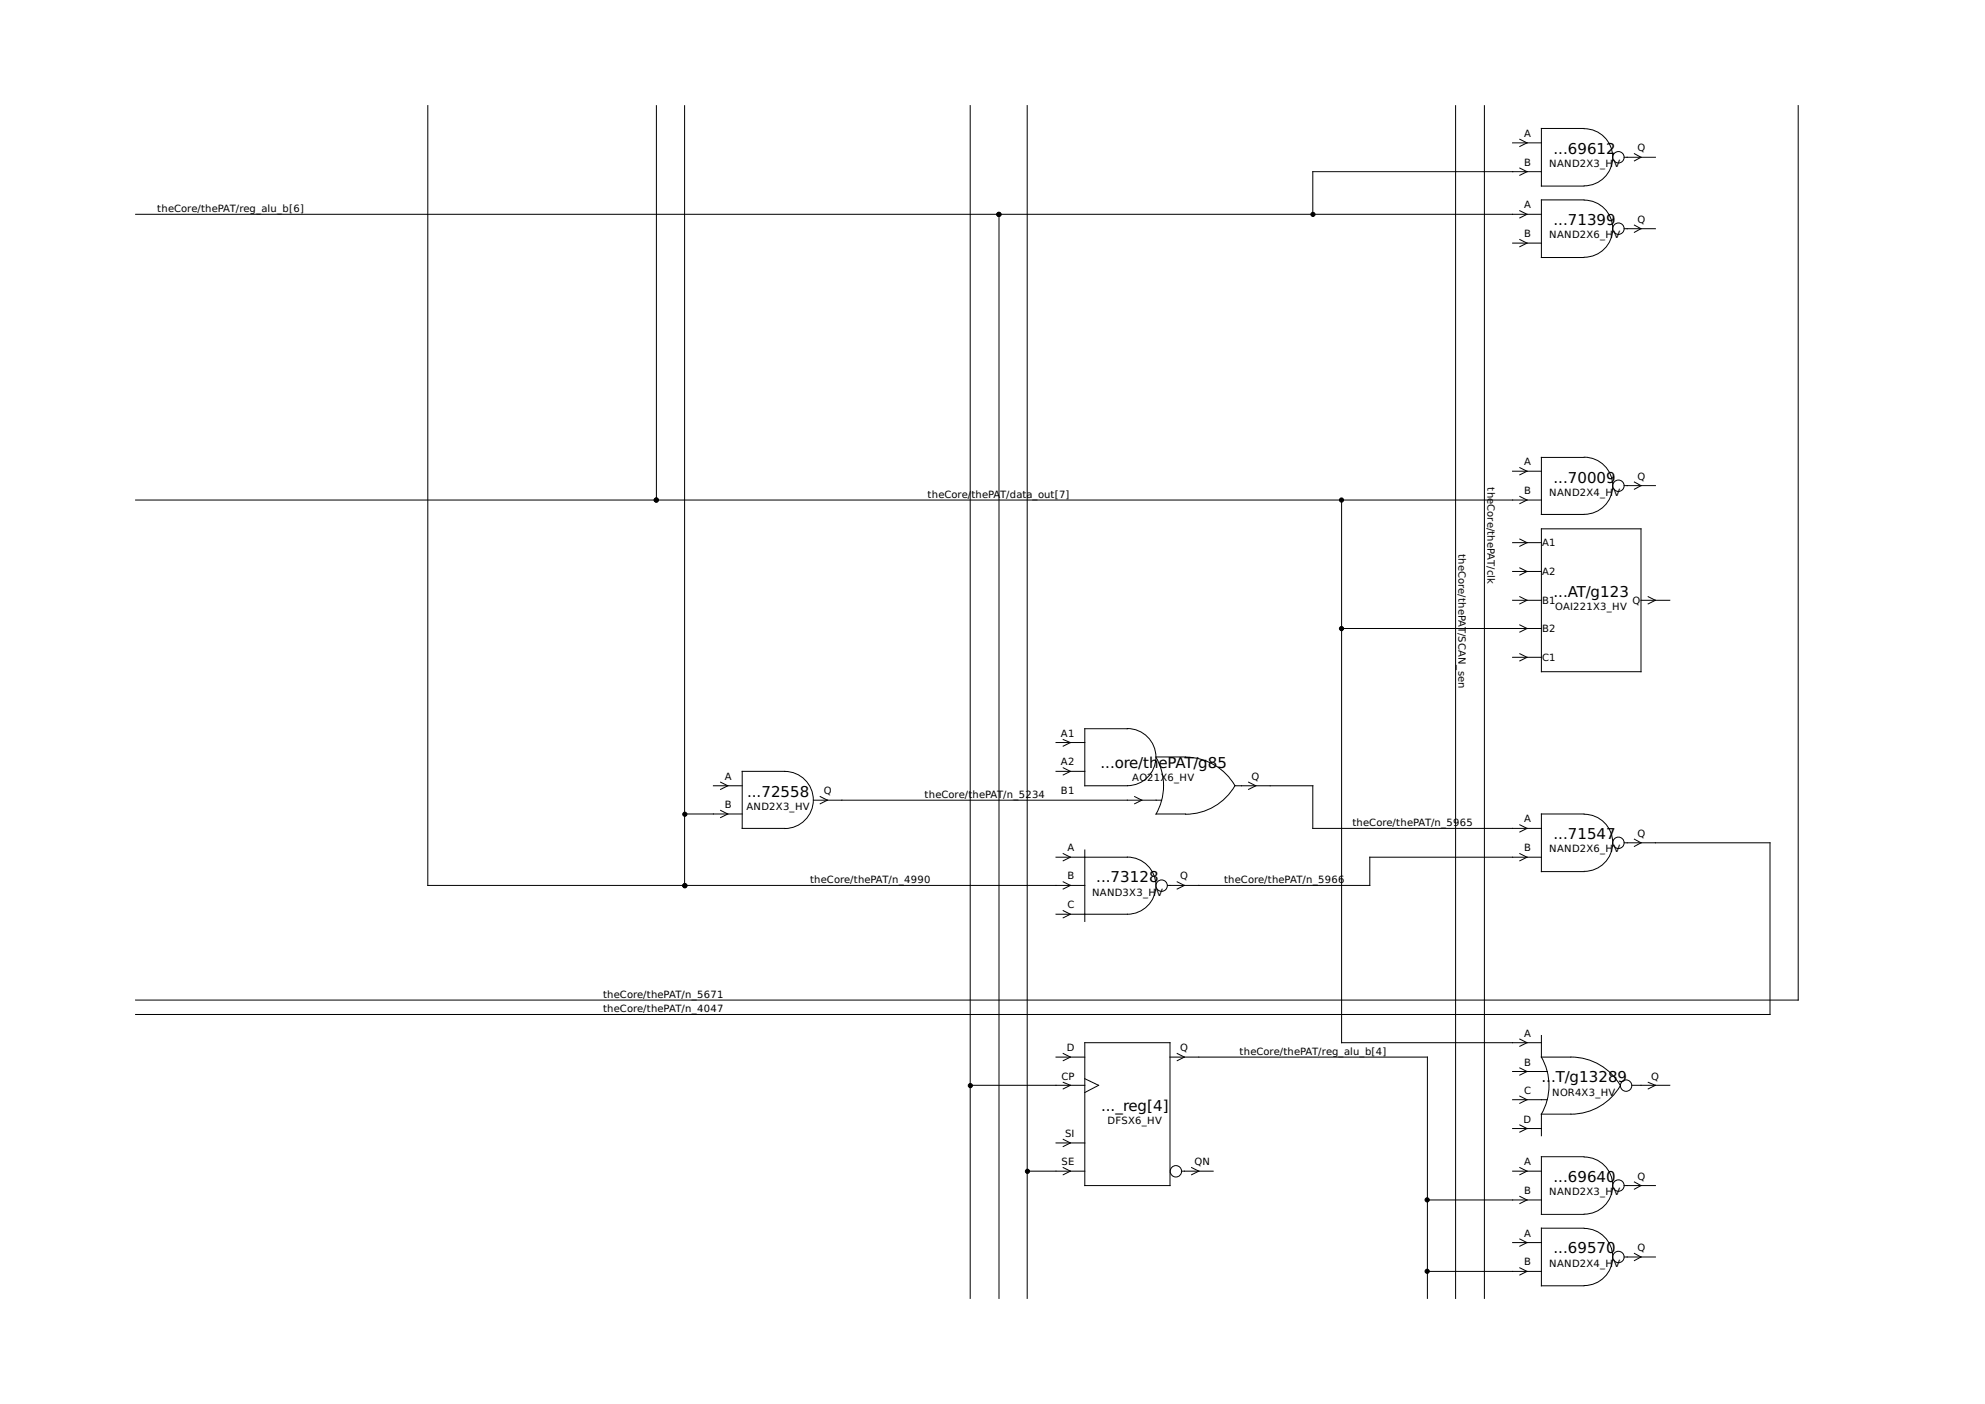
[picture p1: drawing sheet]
<svg xmlns="http://www.w3.org/2000/svg" width="420mm" height="297mm" viewBox="0 0 420 297" stroke-linecap="round" stroke-linejoin="round" font-family="sans-serif">
<g fill="none" stroke="#000" stroke-width=".21">
<path d="M90.6 22.4v164.9h139M138.9 22.4v83.4M144.9 22.4v164.9M205.4 22.4v252.3M217.4 22.4v252.3M308.1 22.4v252.3M314.2 22.4v252.3M320.2 30.2h6.1M321.7 29.5l1.5 .7-1.5 .8M321.7 35.6l1.5 .7-1.5 .8M326.3 36.3h-48.4v9M335.3 27.2h-9v12.2h9"/>
<path d="M335.3 27.2a6 6 0 0 1 6.1 6.1 6 6 0 0 1-6.1 6M343.8 33.3h6.6M345.9 32.5l1.4 .8-1.4 .7M380.6 22.4v189.2h-351.9M28.7 45.3h297.6M211.5 45.3v229.4M320.2 51.4h6.1M321.7 44.6l1.5 .7-1.5 .8M321.7 50.7l1.5 .7-1.5 .8M335.3 42.3h-9v12.2h9M335.3 42.3a6 6 0 0 1 6.1 6.1 6 6 0 0 1-6.1 6M343.8 48.4h6.6"/>
<path d="M345.9 47.6l1.4 .8-1.4 .7M320.2 99.7h6.1M321.7 98.9l1.5 .8-1.5 .8M335.3 96.8h-9v12h9M335.3 96.7a6 6 0 0 1 6.1 6.1 6 6 0 0 1-6.1 6M28.7 105.8h297.6M284 105.8v114.8h42.3M320.2 114.8h6.1M321.7 114l1.5 .8-1.5 .8M321.7 105l1.5 .8-1.5 .8M326.3 111.9h21v30.2h-21zM343.8 102.7h6.6"/>
<path d="M345.9 102l1.4 .7-1.4 .8M284 133h42.3M320.2 120.9h6.1M320.2 127h6.1M320.2 139.1h6.1M321.7 120.1l1.5 .8-1.5 .8M321.7 126.2l1.5 .8-1.5 .8M321.7 132.2l1.5 .8-1.5 .7M321.7 138.3l1.5 .8-1.5 .7M347.3 127h6.1M348.9 126.2l1.5 .8-1.5 .8M223.5 157.1h6.1"/>
<path d="M225 156.5l1.6 .6-1.6 .8M238.6 154.1a6 6 0 0 1 6.1 6.1 6 6 0 0 1-6.1 6M238.6 154.2h-9v12h9M144.9 172.2h12.2M151 166.2h6.1M152.5 165.5l1.6 .7-1.6 .8M152.5 171.5l1.6 .7-1.6 .8M166.1 175.3h-9v-12.1h9a6 6 0 0 1 6.1 6 6 6 0 0 1-6.1 6.1M172.2 169.3h73.7M173.6 168.5l1.5 .8-1.5 .8M223.5 163.2h6.1M225 162.4l1.6 .8-1.6 .8"/>
<path d="M229.6 179.8v15.1M240.2 168.5l1.5 .8-1.5 .8M244.7 160.2a12.1 12.1 0 0 1 0 12.1M244.7 160.1h6.3M244.7 172.2h6.3M250.9 160.2a12.1 12.1 0 0 1 10.5 6 12.1 12.1 0 0 1-10.5 6.1M261.4 166.2h16.5v9.1h48.4M264.3 165.5l1.5 .7-1.5 .8M321.7 174.5l1.5 .8-1.5 .7M335.3 172.2h-9v12.2h9M335.3 172.3a6 6 0 0 1 6.1 6 6 6 0 0 1-6.1 6.1M343.8 178.3h30.9v36.3h-346"/>
<path d="M345.9 177.5l1.4 .8-1.4 .8M223.5 181.4h15.1M223.5 193.4h15.1M225 180.6l1.6 .8-1.6 .7M225 186.6l1.6 .7-1.6 .8M225 192.7l1.6 .7-1.6 .8M238.6 181.3a6 6 0 0 1 6.1 6.1 6 6 0 0 1-6.1 6M249.2 186.6l1.5 .7-1.5 .8M321.7 180.6l1.5 .8-1.5 .7M326.3 181.4h-36.4v5.9h-42.8M321.7 219.8l1.5 .8-1.5 .8M326.3 219.1v4.5h6.2"/>
<path d="M205.4 229.6h24.2M223.5 223.6h6.1M225 222.9l1.6 .7-1.6 .8M225 229l1.6 .6-1.6 .8M229.6 220.6h18.1v30.2h-18.1zM229.6 228.2l2.9 1.4-2.9 1.5M247.7 223.6h54.4v51.1M249.2 222.9l1.5 .7-1.5 .8M320.2 226.7h7.3M320.2 232.7h7.3M320.2 238.8h6.1M321.7 225.9l1.5 .8-1.5 .8"/>
<path d="M321.7 231.9l1.5 .8-1.5 .7M321.7 238l1.5 .8-1.5 .7M326.3 223.6a12.1 12.1 0 0 1 0 12.1M332.5 235.7h-6.2v4.6M332.5 223.6a12.1 12.1 0 0 1 10.5 6.1 12.1 12.1 0 0 1-10.5 6M345.4 229.6h8M348.9 229l1.5 .6-1.5 .8M217.4 247.8h12.2M223.5 241.8h6.1M225 241l1.6 .8-1.6 .8M225 247l1.6 .8-1.6 .7M250.1 247.8h6.7"/>
<path d="M252.2 247l1.5 .8-1.5 .7M302.1 253.9h24.2M320.2 247.8h6.1M321.7 247l1.5 .8-1.5 .7M321.7 253.1l1.5 .8-1.5 .7M335.3 244.7h-9v12.2h9M335.3 259.8h-9v12.2h9M335.3 259.9a6 6 0 0 1 6.1 6 6 6 0 0 1-6.1 6.1M335.3 244.8a6 6 0 0 1 6.1 6 6 6 0 0 1-6.1 6.1M343.8 250.8h6.6M345.9 250.1l1.4 .7-1.4 .8M302.1 269h24.2"/>
<path d="M320.2 262.9h6.1M321.7 262.1l1.5 .8-1.5 .8M321.7 268.2l1.5 .8-1.5 .7M343.8 265.9h6.6M345.9 265.2l1.4 .7-1.4 .8"/>
<circle cx="342.6" cy="33.3" r="1.21"/>
<circle cx="342.6" cy="48.4" r="1.21"/>
<circle cx="342.6" cy="102.8" r="1.21"/>
<circle cx="342.6" cy="178.3" r="1.21"/>
<circle cx="245.9" cy="187.4" r="1.21"/>
<circle cx="344.2" cy="229.7" r="1.21"/>
<circle cx="248.9" cy="247.8" r="1.21"/>
<circle cx="342.6" cy="250.8" r="1.21"/>
<circle cx="342.6" cy="265.9" r="1.21"/>
</g>
<g fill="#000" stroke="#000" stroke-width=".21">
<circle cx="211.4" cy="45.4" r=".44"/>
<circle cx="277.9" cy="45.4" r=".44"/>
<circle cx="138.9" cy="105.8" r=".44"/>
<circle cx="284" cy="105.8" r=".44"/>
<circle cx="284" cy="133" r=".44"/>
<circle cx="145" cy="172.3" r=".44"/>
<circle cx="145" cy="187.4" r=".44"/>
<circle cx="205.4" cy="229.7" r=".44"/>
<circle cx="217.5" cy="247.8" r=".44"/>
<circle cx="302.1" cy="253.9" r=".44"/>
<circle cx="302.1" cy="269" r=".44"/>
</g>
<g font-size="3.2">
<text x="328.8" y="32.5">...69612</text>
<text x="328.8" y="47.6">...71399</text>
<text x="328.8" y="102.1">...70009</text>
<text x="328.8" y="126.2">...AT/g123</text>
<text x="232.9" y="162.4">...ore/thePAT/g85</text>
<text x="158.1" y="168.5">...72558</text>
<text x="328.8" y="177.5">...71547</text>
<text x="232" y="186.7">...73128</text>
<text x="326.3" y="229">...T/g13289</text>
<text x="233" y="234.9">..._reg[4]</text>
<text x="328.8" y="250.1">...69640</text>
<text x="328.8" y="265.2">...69570</text>
</g>
<g font-size="2.1">
<text x="322.6" y="29">A</text>
<text x="322.6" y="35.1">B</text>
<text x="327.9" y="35.3">NAND2X3_HV</text>
<text x="346.6" y="32">Q</text>
<text x="33.3" y="44.8">theCore/thePAT/reg_alu_b[6]</text>
<text x="322.6" y="44.1">A</text>
<text x="346.6" y="47.1">Q</text>
<text x="322.6" y="50.2">B</text>
<text x="327.9" y="50.4">NAND2X6_HV</text>
<text x="322.6" y="98.4">A</text>
<text x="346.6" y="101.5">Q</text>
<text x="196.3" y="105.3">theCore/</text>
<text x="205.6" y="105.3">thePA</text>
<text x="211.7" y="105.3">T/data_out[7]</text>
<text x="314.8" y="103.1" transform="rotate(90 314.8 103.1)">theCore/thePAT/clk</text>
<text x="322.6" y="104.5">B</text>
<text x="327.9" y="104.9">NAND2X4_HV</text>
<text x="308.7" y="117.2" transform="rotate(90 308.7 117.2)">theCore/thePAT/SCAN_sen</text>
<text x="326.4" y="115.6">A1</text>
<text x="326.4" y="121.7">A2</text>
<text x="326.4" y="127.8">B1</text>
<text x="329.2" y="129">OAI221X3_HV</text>
<text x="345.6" y="127.8">Q</text>
<text x="326.4" y="133.7">B2</text>
<text x="326.4" y="139.8">C1</text>
<text x="224.5" y="156">A1</text>
<text x="224.5" y="161.9">A2</text>
<text x="153.4" y="165">A</text>
<text x="239.6" y="165.2">AO21X6_HV</text>
<text x="264.9" y="165">Q</text>
<text x="153.4" y="170.9">B</text>
<text x="158" y="171.3">AND2X3_HV</text>
<text x="174.4" y="168">Q</text>
<text x="195.7" y="168.8">theCore/t</text>
<text x="205.9" y="168.8">hePAT/n_5234</text>
<text x="224.5" y="168">B1</text>
<text x="322.6" y="174">A</text>
<text x="286.3" y="174.8">theCore/thePAT/n_5965</text>
<text x="346.6" y="177">Q</text>
<text x="225.9" y="180.1">A</text>
<text x="322.6" y="180.1">B</text>
<text x="327.9" y="180.3">NAND2X6_HV</text>
<text x="171.5" y="186.8">theCore/thePAT/n_4990</text>
<text x="225.9" y="186.1">B</text>
<text x="231.1" y="189.5">NAND3X3_HV</text>
<text x="249.8" y="186.1">Q</text>
<text x="259.1" y="186.8">theCore/thePAT/n_5966</text>
<text x="225.9" y="192.2">C</text>
<text x="127.6" y="214.1">theCore/thePAT/n_4047</text>
<text x="127.6" y="211.1">theCore/thePAT/n_5671</text>
<text x="322.6" y="219.3">A</text>
<text x="225.8" y="222.4">D</text>
<text x="249.8" y="222.4">Q</text>
<text x="262.4" y="223.1">theCore/thePAT/reg_alu_b[4]</text>
<text x="322.6" y="225.4">B</text>
<text x="224.7" y="228.5">CP</text>
<text x="322.6" y="231.4">C</text>
<text x="328.5" y="231.8">NOR4X3_HV</text>
<text x="349.5" y="228.5">Q</text>
<text x="234.4" y="237.7">DFSX6_HV</text>
<text x="322.5" y="237.5">D</text>
<text x="225.4" y="240.5">SI</text>
<text x="224.7" y="246.5">SE</text>
<text x="252.9" y="246.5">QN</text>
<text x="322.6" y="246.5">A</text>
<text x="346.6" y="249.6">Q</text>
<text x="322.6" y="252.6">B</text>
<text x="327.9" y="252.9">NAND2X3_HV</text>
<text x="322.6" y="261.6">A</text>
<text x="322.6" y="267.7">B</text>
<text x="327.9" y="268">NAND2X4_HV</text>
<text x="346.6" y="264.7">Q</text>
</g>
</svg>
